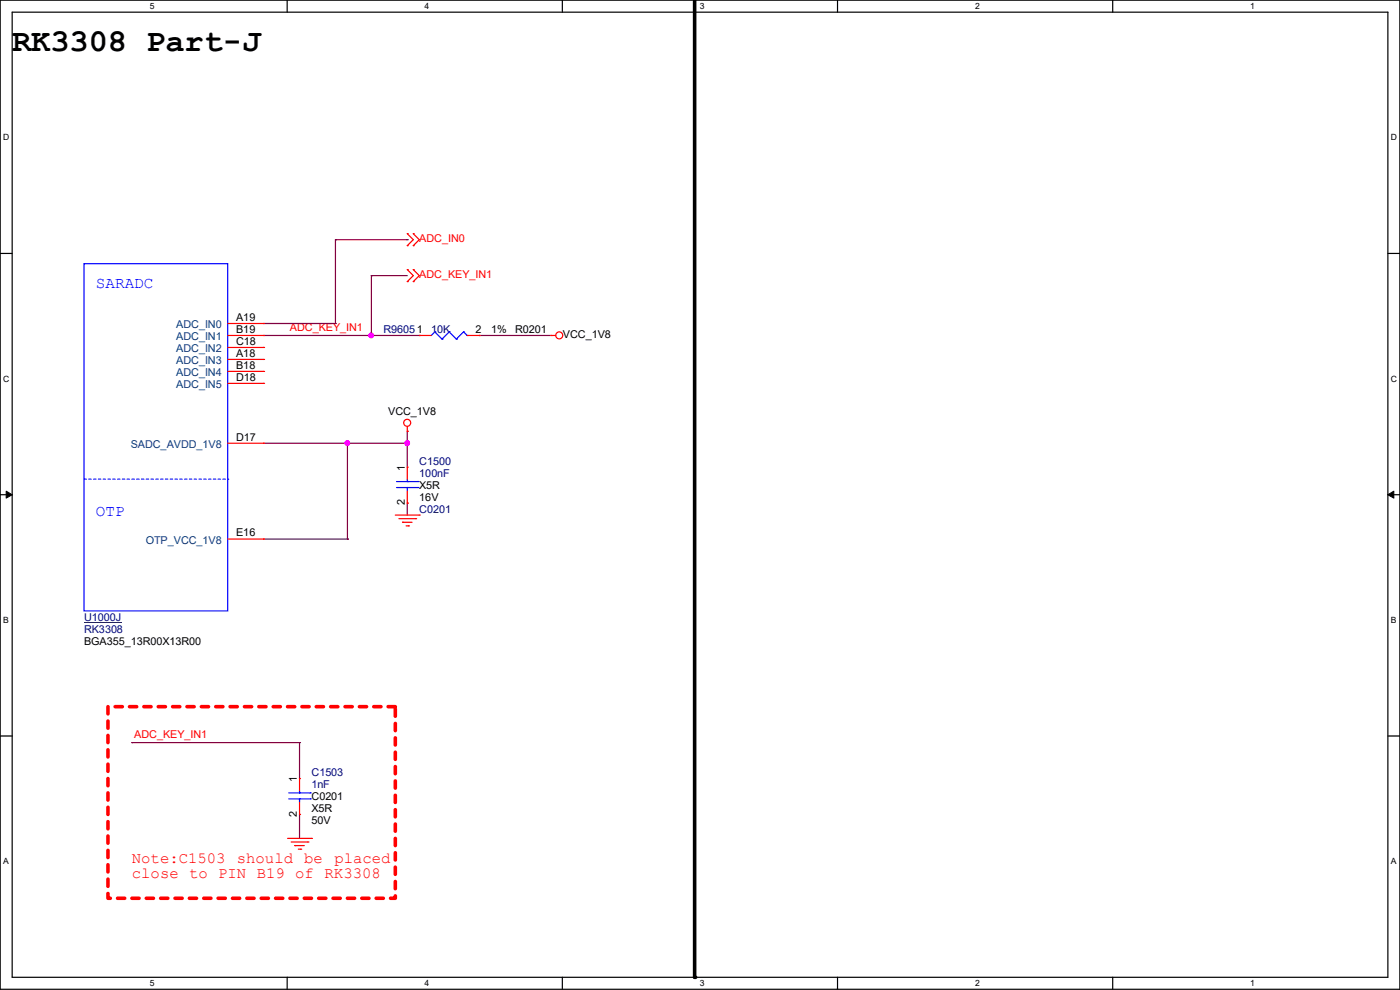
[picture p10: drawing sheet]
<svg xmlns="http://www.w3.org/2000/svg" width="297mm" height="210mm" viewBox="0 0 297 210" stroke-linecap="round" stroke-linejoin="round" font-family="sans-serif">
<path d="M0 0h297v209.8h-297zM2.6 2.6h291.8v204.7h-291.8z" fill="none" stroke="#000" stroke-width=".25"/>
<g fill="#fff">
<path d="M31.7 .3h1v2h-1z"/>
<path d="M31.7 207.6h1v1.9h-1z"/>
</g>
<path d="M60.9 0v2.6M60.9 207.3v2.5" fill="none" stroke="#000" stroke-width=".25"/>
<g fill="#fff">
<path d="M90.1 .3h1v2h-1z"/>
<path d="M90.1 207.6h1v1.9h-1z"/>
</g>
<path d="M119.3 0v2.6M119.3 207.3v2.5" fill="none" stroke="#000" stroke-width=".25"/>
<g fill="#fff">
<path d="M148.5 .3h.9v2h-.9z"/>
<path d="M148.5 207.6h.9v1.9h-.9z"/>
</g>
<path d="M177.7 0v2.6M177.7 207.3v2.5" fill="none" stroke="#000" stroke-width=".25"/>
<g fill="#fff">
<path d="M206.8 .3h1v2h-1z"/>
<path d="M206.8 207.6h1v1.9h-1z"/>
</g>
<path d="M236.1 0v2.6M236.1 207.3v2.5" fill="none" stroke="#000" stroke-width=".25"/>
<g fill="#fff">
<path d="M265.2 .3h1v2h-1z"/>
<path d="M265.2 207.6h1v1.9h-1z"/>
<path d="M.7 28.2h1.2v1.9h-1.2z"/>
<path d="M295.1 28.2h1.2v1.9h-1.2z"/>
<path d="M.7 79.3h1.2v2h-1.2z"/>
<path d="M295.1 79.3h1.2v2h-1.2z"/>
</g>
<path d="M0 53.8h2.6M294.4 53.8h2.6" fill="none" stroke="#000" stroke-width=".25"/>
<g fill="#fff">
<path d="M.7 130.5h1.2v2h-1.2z"/>
<path d="M295.1 130.5h1.1v2h-1.1z"/>
</g>
<path d="M0 104.9h2.6M294.4 104.9h2.6" fill="none" stroke="#000" stroke-width=".25"/>
<path d="M1.3 104.2l1.3 .7-1.3 .8zM294.4 104.9l1.3-.7v1.5z" fill="#000" stroke="#000" stroke-width=".21"/>
<g fill="#fff">
<path d="M.7 181.7h1.2v2h-1.2z"/>
<path d="M295.1 181.7h1.1v2h-1.1z"/>
</g>
<path d="M0 156.1h2.6M294.4 156.1h2.6" fill="none" stroke="#000" stroke-width=".25"/>
<path d="M147.4 -.1v207.4" fill="none" stroke="#000" stroke-width=".76"/>
<circle cx="147.4" cy="207.3" r=".38" fill="#000"/>
<path d="M22.9 149.9h61v40.6h-61z" fill="none" stroke="#f00" stroke-width=".76" stroke-dasharray="1.5 1.5"/>
<g fill="none" stroke="#800040" stroke-width=".25">
<path d="M71.2 50.8h.1M71.2 50.8v17.8M71.2 50.8h15.2M78.8 58.5h.1M78.8 58.5h7.6M78.8 58.5v12.7M86.4 50.8h.1M55.9 71.2h33M55.9 68.6h15.3M71.2 68.6h.1M78.8 71.2h.1M88.9 71.2h.1"/>
<path d="M101.6 71.2h.1M101.6 71.2h15.3M55.9 94h30.5M73.7 94h.1M73.7 94v20.3M86.4 91.5h.1M86.4 94h.1M86.4 91.5v7.6M55.9 114.3h17.8M73.7 114.3h.1M86.4 106.7h.1M86.4 106.7v2.6"/>
<path d="M28 157.5h.1M28 157.5h35.5M63.5 157.5h.1M63.5 157.5v7.6M63.5 172.8h.1M63.5 172.8v5"/>
</g>
<g fill="#f0f" stroke="#f0f" stroke-width=".25">
<circle cx="73.7" cy="94" r=".49"/>
<circle cx="78.8" cy="71.1" r=".49"/>
<circle cx="86.4" cy="94" r=".49"/>
</g>
<g fill="none" stroke="#f00" stroke-width=".25">
<path d="M86.4 59.7h.1M86.4 57.2h.1M86.4 52.1h.1M86.4 49.6h.1M86.4 57.2l1.3 1.3-1.3 1.2M86.4 49.6l1.3 1.2-1.3 1.3M87.7 59.7h.1M87.7 57.2h.1M87.7 52.1h.1M87.7 49.6h.1M87.7 57.2l1.2 1.3-1.2 1.2M87.7 49.6l1.2 1.2-1.2 1.3"/>
<path d="M48.3 71.2h7.6M48.3 68.6h7.6M48.3 73.7h7.6M48.3 76.2h7.6M48.3 78.8h7.6M55.9 68.6h.1M55.9 71.2h.1M55.9 73.7h.1M55.9 76.2h.1M55.9 78.8h.1M88.9 71.2h.1M88.9 71.2h2.6"/>
<path d="M99.1 71.2h2.5M101.6 71.2h.1M116.9 71.2h.1M116.9 71.2h1M48.3 81.3h7.6M48.3 94h7.6M55.9 81.3h.1M55.9 94h.1M86.4 91.5h.1M86.4 99.1h.1M86.4 90.5v1M86.4 99.1v2.5"/>
<path d="M48.3 114.3h7.6M55.9 114.3h.1M83.9 109.3h5M84.6 110h3.6M85.4 110.8h.1M85.4 110.8h2M86.1 111.5h.6M86.4 106.7h.1M86.4 104.2v2.5M86.7 111.5h.1M88.2 110h.1M88.9 109.3h.1"/>
<path d="M61 177.8h5.1M61.8 178.6h3.5M62.5 179.4h.1M62.5 179.4h2.1M63.5 165.1h.1M63.5 172.8h.1M63.5 165.1v2.6M63.5 170.2v2.6M65.3 178.6h.1M66.1 177.8h.1M63.3 180.1h.5M63.8 180.1h.1"/>
<circle cx="118.6" cy="71.1" r=".74"/>
<circle cx="86.4" cy="89.7" r=".74"/>
</g>
<g fill="none" stroke="#00f" stroke-width=".25">
<path d="M17.8 55.9h30.5v73.7h-30.5zM92.2 70.4h.1M92.2 70.4l-.7 .8M92.2 70.4l1.6 1.5M93.8 71.9h.1M95.3 70.4h.1M95.3 70.4l-1.5 1.5M95.3 70.4l1.5 1.5M96.8 71.9h.1M98.3 70.4h.1M98.3 70.4l-1.5 1.5M98.3 70.4l.8 .8"/>
<path d="M99.1 71.2h.1M84.1 103.4h4.6M84.1 102.2h4.6M86.4 102.2h.1M86.4 103.4h.1M86.4 101.6v.6M86.4 103.4v.8M88.7 103.4h.1M88.7 102.2h.1M61.3 169.5h4.5M61.3 168.2h4.5M63.5 168.2h.1"/>
<path d="M63.5 169.5h.1M63.5 167.7v.5M63.5 169.5v.7M65.8 169.5h.1M65.8 168.2h.1"/>
</g>
<path d="M17.8 101.6h30.5M48.3 101.6h.1" fill="none" stroke="#00f" stroke-width=".25" stroke-dasharray=".5 .5"/>
<path d="M17.8 132h7.9" fill="none" stroke="#000080" stroke-width=".21"/>
<text font-size="6.8" x="2.6" y="10.8">RK3308 Part-J</text>
<g font-size="3.4" fill="#00f">
<text x="20.4" y="61.1">SARADC</text>
<text x="20.4" y="109.4">OTP</text>
</g>
<g font-size="3.3" fill="#f00">
<text x="28" y="183">Note:C1503</text>
<text x="50.2" y="183">should</text>
<text x="64.6" y="183">be</text>
<text x="70.9" y="183">placed</text>
<text x="28" y="186.3">close to PIN B19 of RK3308</text>
</g>
<g font-size="2.3" fill="#f00">
<text x="88.9" y="51.4">ADC_IN0</text>
<text x="88.9" y="59">ADC_KEY_IN1</text>
<text x="61.5" y="70.2">ADC_KEY_IN1</text>
<text x="28.5" y="156.6">ADC_KEY_IN1</text>
</g>
<g font-size="2.3" fill="#004080">
<text x="37.4" y="69.7">ADC_IN0</text>
<text x="37.4" y="72.2">ADC_IN1</text>
<text x="37.4" y="74.8">ADC_IN2</text>
<text x="37.4" y="77.3">ADC_IN3</text>
<text x="37.4" y="79.8">ADC_IN4</text>
<text x="37.4" y="82.4">ADC_IN5</text>
<text x="27.7" y="95.1">SADC_AVDD_1V8</text>
<text x="30.9" y="115.4">OTP_VCC_1V8</text>
</g>
<g font-size="2.3">
<text x="50.1" y="68.1">A19</text>
<text x="50.1" y="70.6">B19</text>
<text x="100.9" y="70.6">2</text>
<text x="104.2" y="70.7">1%</text>
<text x="109.3" y="70.7">R0201</text>
<text x="119.4" y="71.7">VCC_1V8</text>
<text x="50.1" y="73.2">C18</text>
<text x="50.1" y="75.7">A18</text>
<text x="50.1" y="78.2">B18</text>
<text x="50.1" y="80.8">D18</text>
<text x="82.3" y="88">VCC_1V8</text>
<text x="50.1" y="93.5">D17</text>
<text x="85.9" y="99.9" transform="rotate(-90 85.9 99.9)">1</text>
<text x="85.9" y="107.2" transform="rotate(-90 85.9 107.2)">2</text>
<text x="88.9" y="103.7">X5R</text>
<text x="88.9" y="106.3">16V</text>
<text x="50.1" y="113.8">E16</text>
<text x="17.8" y="136.7">BGA355_13R00X13R00</text>
<text x="63" y="165.9" transform="rotate(-90 63 165.9)">1</text>
<text x="63" y="173.3" transform="rotate(-90 63 173.3)">2</text>
<text x="66.1" y="169.8">C0201</text>
<text x="66.1" y="172.3">X5R</text>
<text x="66.1" y="174.8">50V</text>
</g>
<g font-size="2.3" fill="#000080">
<text x="81.3" y="70.7">R96051</text>
<text x="91.5" y="70.7">10K</text>
<text x="88.9" y="98.6">C1500</text>
<text x="88.9" y="101.2">100nF</text>
<text x="88.9" y="108.8">C0201</text>
<text x="17.8" y="131.7">U1000J</text>
<text x="17.8" y="134.2">RK3308</text>
<text x="66.1" y="164.7">C1503</text>
<text x="66.1" y="167.2">1nF</text>
</g>
<g font-size="1.8">
<text x="31.8" y="1.9">5</text>
<text x="90.1" y="1.9">4</text>
<text x="148.5" y="1.9">3</text>
<text x="206.8" y="1.9">2</text>
<text x="265.2" y="1.9">1</text>
<text x=".7" y="29.8">D</text>
<text x="295.1" y="29.8">D</text>
<text x=".7" y="80.9">C</text>
<text x="295.1" y="80.9">C</text>
<text x=".7" y="132.1">B</text>
<text x="295.1" y="132.1">B</text>
<text x=".7" y="183.3">A</text>
<text x="295.1" y="183.3">A</text>
<text x="31.8" y="209.2">5</text>
<text x="90.1" y="209.2">4</text>
<text x="148.5" y="209.2">3</text>
<text x="206.8" y="209.2">2</text>
<text x="265.2" y="209.2">1</text>
</g>
</svg>
